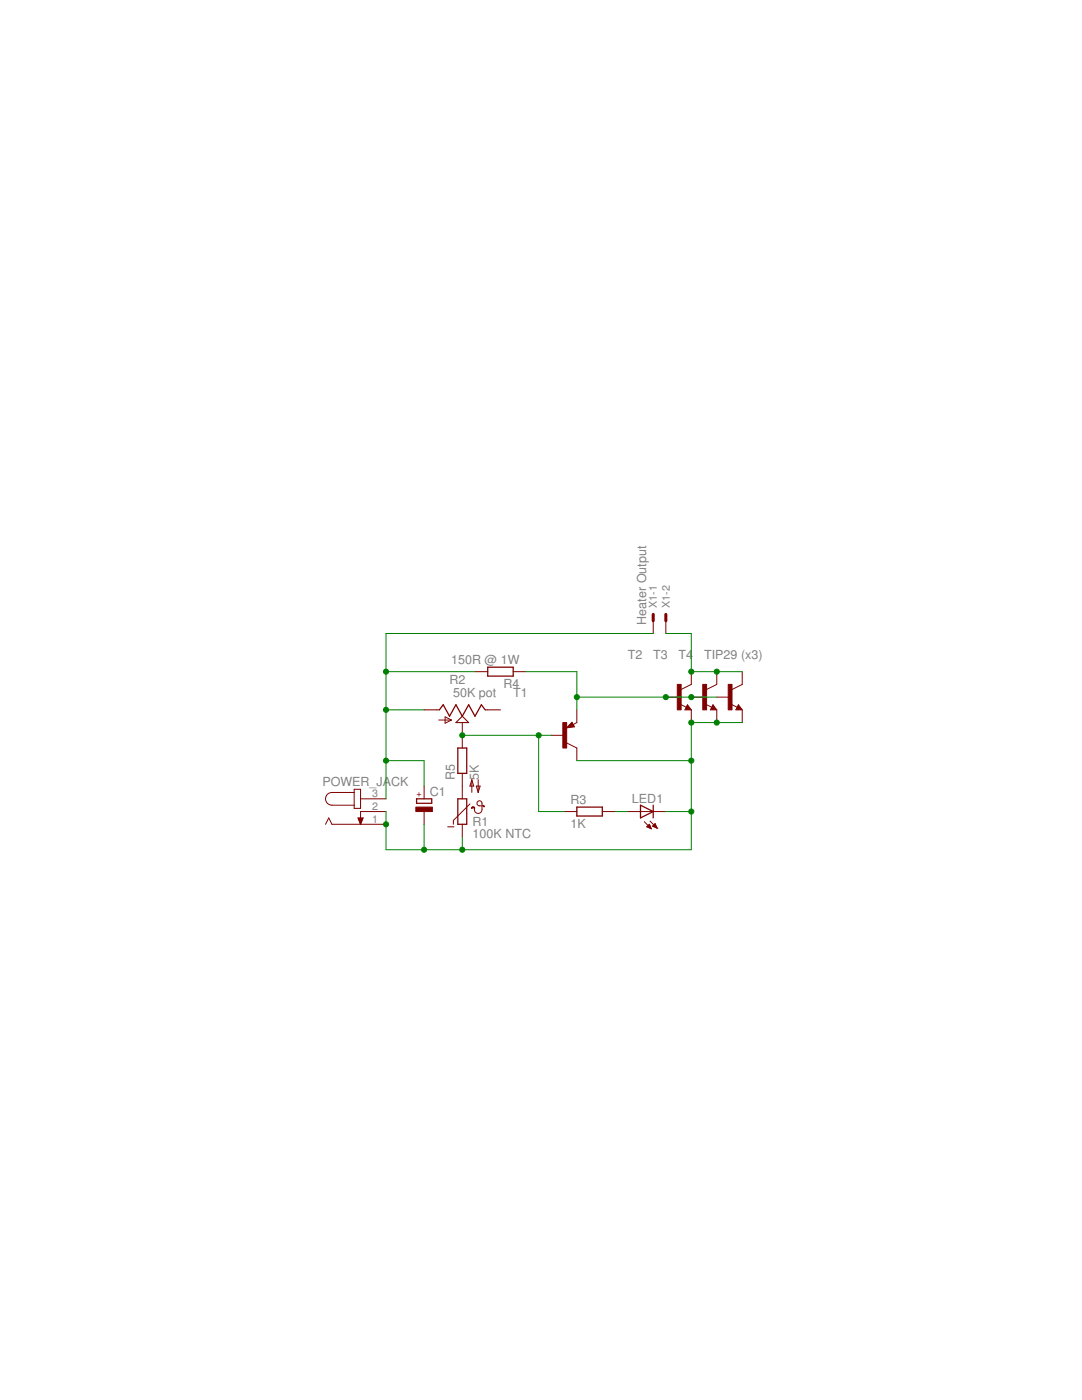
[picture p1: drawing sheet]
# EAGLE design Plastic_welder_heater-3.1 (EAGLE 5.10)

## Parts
C1  CPOL-EUE3.5-8  [E3,5-8]
LED1  LED3MM  [LED3MM]
POWER_JACK  JACK-PLUG0  [SPC4077]
R1  100K NTC  NTC640  [P640]
R2  50K pot  TRIM_US-CA9V  [CA9V]
R3  1K  R-EU_0207/10  [0207/10]
R4  150R @ 1W  R-EU_0207/10  [0207/10]
R5  5K  R-EU_0207/2V  [0207/2V]
T1  2N3251  [TO18]
T2  2N5496  [TO220]
T3  2N5496  [TO220]
T4  2N5496  [TO220]
X1  Heater Output  22-23-2021  [22-23-2021]

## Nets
N$1: R2.S R3.1 R5.2 T1.2(B)
N$2: C1.+ POWER_JACK.3 R2.A R4.2 X1.1
N$3: R4.1 T1.1(E) T2.1(B) T3.1(B) T4.1(B)
N$4: T2.2(C) T3.2(C) T4.2(C) X1.2
N$5: LED1.A R3.2
N$6: C1.- LED1.K(C) POWER_JACK.1 POWER_JACK.2 R1.1 T1.3(C) T2.3(E) T3.3(E) T4.3(E)
N$8: R1.2 R5.1
Unconnected: R2.E

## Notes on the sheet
- TIP29 (x3)
